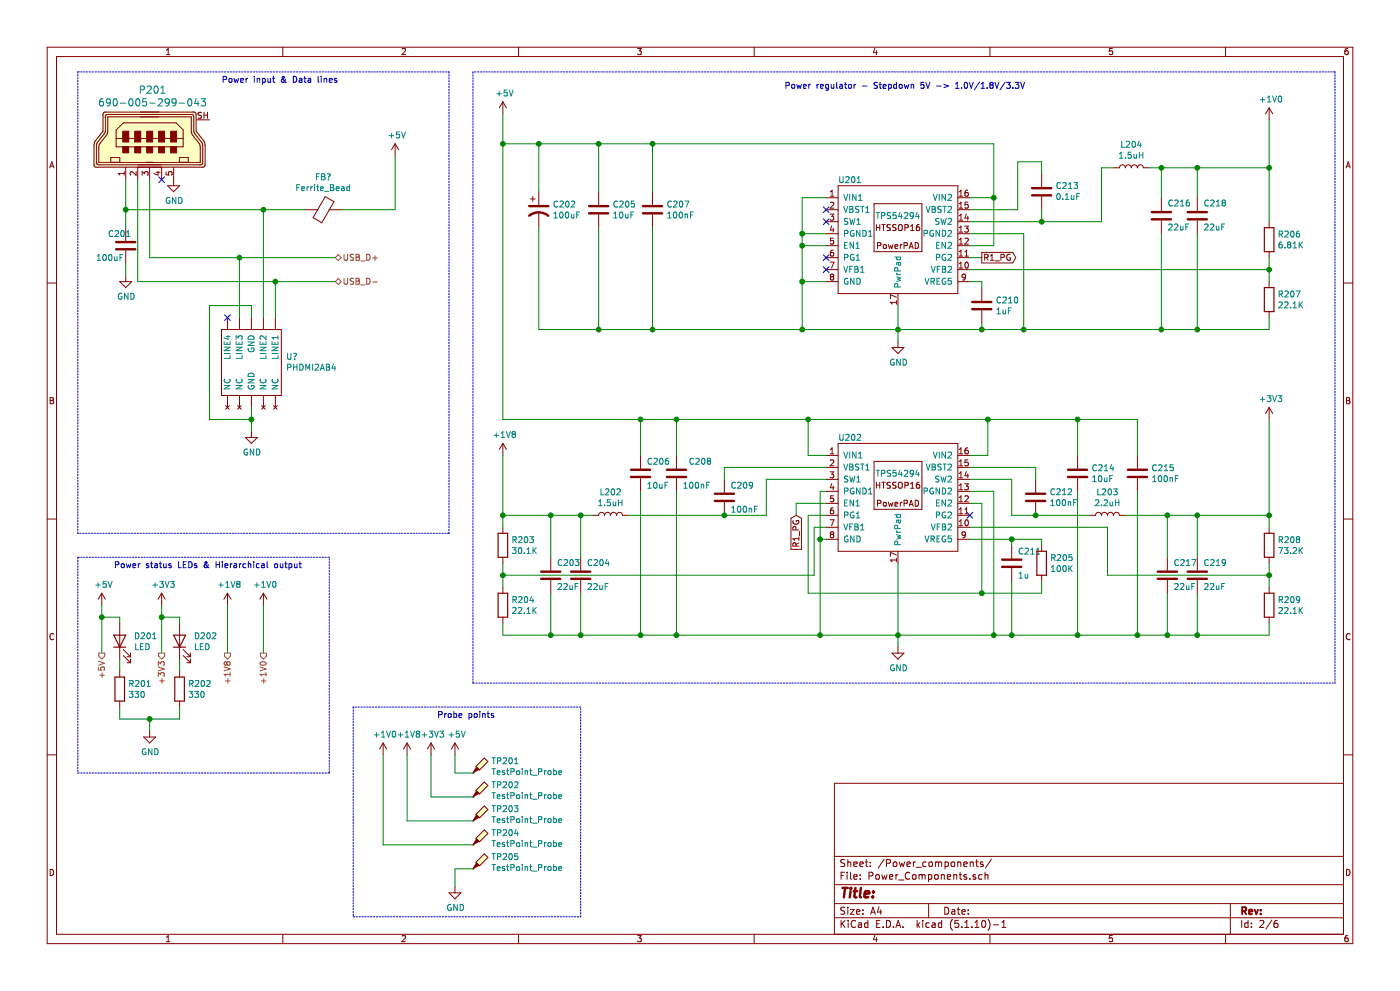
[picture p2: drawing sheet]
EESchema Schematic File Version 4
EELAYER 30 0
EELAYER END
$Descr A4 11693 8268
encoding utf-8
Sheet 2 6
Title ""
Date ""
Rev ""
Comp ""
Comment1 ""
Comment2 ""
Comment3 ""
Comment4 ""
$EndDescr
$Comp
L power:GND #PWR0131
U 1 1
P 1450 1500
F 0 "#PWR0131" H 1450 1250 50  0001 C CNN
F 1 "GND" H 1455 1327 50  0000 C CNN
F 2 "" H 1450 1500 50  0001 C CNN
F 3 "" H 1450 1500 50  0001 C CNN
	1    1450 1500
	1    0    0    -1  
$EndComp
$Comp
L power:+5V #PWR0132
U 1 1
P 3300 1300
F 0 "#PWR0132" H 3300 1150 50  0001 C CNN
F 1 "+5V" H 3315 1473 50  0000 C CNN
F 2 "" H 3300 1300 50  0001 C CNN
F 3 "" H 3300 1300 50  0001 C CNN
	1    3300 1300
	1    0    0    -1  
$EndComp
Wire Wire Line
	2850 1750 3300 1750
Wire Wire Line
	3300 1750 3300 1300
Wire Wire Line
	1050 1500 1050 1750
Wire Wire Line
	1150 1500 1150 2350
Wire Wire Line
	1150 2350 2300 2350
Wire Wire Line
	1250 1500 1250 2150
$Comp
L dk_USB-DVI-HDMI-Connectors:690-005-299-043 P201
U 1 1
P 1950 600
F 0 "P201" V 2098 1275 60  0000 C CNN
F 1 "690-005-299-043" V 2204 1275 60  0000 C CNN
F 2 "digikey-footprints:USB_Mini_B_Female_690-005-299-043" H 2150 800 60  0001 L CNN
F 3 "http://files.edac.net/690-005-299-043.pdf" H 2150 900 60  0001 L CNN
F 4 "151-1206-1-ND" H 2150 1000 60  0001 L CNN "Digi-Key_PN"
F 5 "690-005-299-043" H 2150 1100 60  0001 L CNN "MPN"
F 6 "Connectors, Interconnects" H 2150 1200 60  0001 L CNN "Category"
F 7 "USB, DVI, HDMI Connectors" H 2150 1300 60  0001 L CNN "Family"
F 8 "http://files.edac.net/690-005-299-043.pdf" H 2150 1400 60  0001 L CNN "DK_Datasheet_Link"
F 9 "/product-detail/en/edac-inc/690-005-299-043/151-1206-1-ND/4312192" H 2150 1500 60  0001 L CNN "DK_Detail_Page"
F 10 "CONN RCPT USB2.0 MINI B SMD R/A" H 2150 1600 60  0001 L CNN "Description"
F 11 "EDAC Inc." H 2150 1700 60  0001 L CNN "Manufacturer"
F 12 "Active" H 2150 1800 60  0001 L CNN "Status"
	1    1950 600 
	0    -1   1    0   
$EndComp
Connection ~ 2300 2350
Wire Wire Line
	2300 2350 2800 2350
$Comp
L power:GND #PWR0133
U 1 1
P 2100 3600
F 0 "#PWR0133" H 2100 3350 50  0001 C CNN
F 1 "GND" H 2105 3427 50  0000 C CNN
F 2 "" H 2100 3600 50  0001 C CNN
F 3 "" H 2100 3600 50  0001 C CNN
	1    2100 3600
	1    0    0    -1  
$EndComp
Wire Notes Line
	3750 4450 650  4450
Wire Notes Line
	650  4450 650  600 
Text Notes 1850 700  0    50   ~ 0
Power input & Data lines
Wire Notes Line
	3750 600  3750 4450
Wire Notes Line
	650  600  3750 600 
$Comp
L power:+5V #PWR0134
U 1 1
P 4200 950
F 0 "#PWR0134" H 4200 800 50  0001 C CNN
F 1 "+5V" H 4215 1123 50  0000 C CNN
F 2 "" H 4200 950 50  0001 C CNN
F 3 "" H 4200 950 50  0001 C CNN
	1    4200 950 
	1    0    0    -1  
$EndComp
$Comp
L Device:CP1 C202
U 1 1
P 4500 1750
F 0 "C202" H 4615 1796 50  0000 L CNN
F 1 "100uF" H 4615 1705 50  0000 L CNN
F 2 "" H 4500 1750 50  0001 C CNN
F 3 "~" H 4500 1750 50  0001 C CNN
	1    4500 1750
	1    0    0    -1  
$EndComp
$Comp
L Device:C C205
U 1 1
P 5000 1750
F 0 "C205" H 5115 1796 50  0000 L CNN
F 1 "10uF" H 5115 1705 50  0000 L CNN
F 2 "" H 5038 1600 50  0001 C CNN
F 3 "~" H 5000 1750 50  0001 C CNN
	1    5000 1750
	1    0    0    -1  
$EndComp
$Comp
L Device:C C207
U 1 1
P 5450 1750
F 0 "C207" H 5565 1796 50  0000 L CNN
F 1 "100nF" H 5565 1705 50  0000 L CNN
F 2 "" H 5488 1600 50  0001 C CNN
F 3 "~" H 5450 1750 50  0001 C CNN
	1    5450 1750
	1    0    0    -1  
$EndComp
Wire Wire Line
	4200 950  4200 1200
$Comp
L Device:C C216
U 1 1
P 9700 1800
F 0 "C216" H 9650 1700 50  0000 R CNN
F 1 "22uF" H 9650 1900 50  0000 R CNN
F 2 "" H 9738 1650 50  0001 C CNN
F 3 "~" H 9700 1800 50  0001 C CNN
	1    9700 1800
	-1   0    0    1   
$EndComp
$Comp
L Device:C C218
U 1 1
P 10000 1800
F 0 "C218" H 9950 1700 50  0000 R CNN
F 1 "22uF" H 9950 1900 50  0000 R CNN
F 2 "" H 10038 1650 50  0001 C CNN
F 3 "~" H 10000 1800 50  0001 C CNN
	1    10000 1800
	-1   0    0    1   
$EndComp
$Comp
L power:GND #PWR0135
U 1 1
P 7500 2850
F 0 "#PWR0135" H 7500 2600 50  0001 C CNN
F 1 "GND" H 7505 2677 50  0000 C CNN
F 2 "" H 7500 2850 50  0001 C CNN
F 3 "" H 7500 2850 50  0001 C CNN
	1    7500 2850
	1    0    0    -1  
$EndComp
$Comp
L Device:L L204
U 1 1
P 9450 1400
F 0 "L204" V 9640 1400 50  0000 C CNN
F 1 "1.5uH" V 9549 1400 50  0000 C CNN
F 2 "" H 9450 1400 50  0001 C CNN
F 3 "~" H 9450 1400 50  0001 C CNN
	1    9450 1400
	0    -1   -1   0   
$EndComp
$Comp
L power:+1V0 #PWR0136
U 1 1
P 10600 1000
F 0 "#PWR0136" H 10600 850 50  0001 C CNN
F 1 "+1V0" H 10615 1173 50  0000 C CNN
F 2 "" H 10600 1000 50  0001 C CNN
F 3 "" H 10600 1000 50  0001 C CNN
	1    10600 1000
	1    0    0    -1  
$EndComp
Wire Wire Line
	4200 1200 4500 1200
Wire Wire Line
	4500 2750 5000 2750
Wire Wire Line
	5450 1600 5450 1200
Wire Wire Line
	5000 1600 5000 1200
Connection ~ 5000 1200
Wire Wire Line
	5000 1200 5450 1200
Wire Wire Line
	4500 1600 4500 1200
Connection ~ 4500 1200
Wire Wire Line
	4500 1200 5000 1200
Wire Wire Line
	5000 1900 5000 2750
Connection ~ 5000 2750
Wire Wire Line
	5000 2750 5450 2750
Wire Wire Line
	5450 1900 5450 2750
Connection ~ 5450 2750
Wire Wire Line
	9700 1950 9700 2750
Wire Wire Line
	10000 1950 10000 2750
Wire Wire Line
	10000 2750 9700 2750
Connection ~ 9700 2750
Wire Wire Line
	9600 1400 9700 1400
Wire Wire Line
	9700 1400 9700 1650
Wire Wire Line
	9700 1400 10000 1400
Wire Wire Line
	10000 1400 10000 1650
Connection ~ 9700 1400
Wire Wire Line
	10000 1400 10600 1400
Wire Wire Line
	10600 1400 10600 1000
Connection ~ 10000 1400
Wire Wire Line
	4500 1900 4500 2750
Connection ~ 4200 1200
Text HLabel 2800 2150 2    50   BiDi ~ 0
USB_D+
Text HLabel 2800 2350 2    50   BiDi ~ 0
USB_D-
Wire Notes Line
	3950 600  3950 5700
Wire Notes Line
	3950 5700 11150 5700
Wire Notes Line
	11150 5700 11150 600 
Wire Notes Line
	11150 600  3950 600 
Text Notes 6550 750  0    50   ~ 0
Power regulator - Stepdown 5V -> 1.0V/1.8V/3.3V
$Comp
L power:+5V #PWR0137
U 1 1
P 850 5050
F 0 "#PWR0137" H 850 4900 50  0001 C CNN
F 1 "+5V" H 865 5223 50  0000 C CNN
F 2 "" H 850 5050 50  0001 C CNN
F 3 "" H 850 5050 50  0001 C CNN
	1    850  5050
	1    0    0    -1  
$EndComp
$Comp
L power:+3V3 #PWR0138
U 1 1
P 1350 5050
F 0 "#PWR0138" H 1350 4900 50  0001 C CNN
F 1 "+3V3" H 1365 5223 50  0000 C CNN
F 2 "" H 1350 5050 50  0001 C CNN
F 3 "" H 1350 5050 50  0001 C CNN
	1    1350 5050
	1    0    0    -1  
$EndComp
Text HLabel 850  5450 3    50   Output ~ 0
+5V
Text HLabel 1350 5450 3    50   Output ~ 0
+3V3
Text HLabel 1900 5450 3    50   Output ~ 0
+1V8
Text HLabel 2200 5450 3    50   Output ~ 0
+1V0
Wire Wire Line
	850  5450 850  5150
Wire Wire Line
	1350 5050 1350 5150
$Comp
L Device:LED D201
U 1 1
P 1000 5350
F 0 "D201" V 1039 5232 50  0000 R CNN
F 1 "LED" V 948 5232 50  0000 R CNN
F 2 "" H 1000 5350 50  0001 C CNN
F 3 "~" H 1000 5350 50  0001 C CNN
	1    1000 5350
	0    -1   -1   0   
$EndComp
$Comp
L Device:LED D202
U 1 1
P 1500 5350
F 0 "D202" V 1539 5232 50  0000 R CNN
F 1 "LED" V 1448 5232 50  0000 R CNN
F 2 "" H 1500 5350 50  0001 C CNN
F 3 "~" H 1500 5350 50  0001 C CNN
	1    1500 5350
	0    -1   -1   0   
$EndComp
Wire Wire Line
	2200 5450 2200 5050
Wire Wire Line
	1900 5050 1900 5450
$Comp
L power:+1V0 #PWR0139
U 1 1
P 2200 5050
F 0 "#PWR0139" H 2200 4900 50  0001 C CNN
F 1 "+1V0" H 2215 5223 50  0000 C CNN
F 2 "" H 2200 5050 50  0001 C CNN
F 3 "" H 2200 5050 50  0001 C CNN
	1    2200 5050
	1    0    0    -1  
$EndComp
$Comp
L power:+1V8 #PWR0140
U 1 1
P 1900 5050
F 0 "#PWR0140" H 1900 4900 50  0001 C CNN
F 1 "+1V8" H 1915 5223 50  0000 C CNN
F 2 "" H 1900 5050 50  0001 C CNN
F 3 "" H 1900 5050 50  0001 C CNN
	1    1900 5050
	1    0    0    -1  
$EndComp
Wire Wire Line
	1500 5200 1500 5150
Wire Wire Line
	1500 5150 1350 5150
Connection ~ 1350 5150
Wire Wire Line
	1350 5150 1350 5450
Wire Wire Line
	1000 5200 1000 5150
Wire Wire Line
	1000 5150 850  5150
Connection ~ 850  5150
Wire Wire Line
	850  5150 850  5050
$Comp
L Device:R R201
U 1 1
P 1000 5750
F 0 "R201" H 1070 5796 50  0000 L CNN
F 1 "330" H 1070 5705 50  0000 L CNN
F 2 "" V 930 5750 50  0001 C CNN
F 3 "~" H 1000 5750 50  0001 C CNN
	1    1000 5750
	1    0    0    -1  
$EndComp
$Comp
L Device:R R202
U 1 1
P 1500 5750
F 0 "R202" H 1570 5796 50  0000 L CNN
F 1 "330" H 1570 5705 50  0000 L CNN
F 2 "" V 1430 5750 50  0001 C CNN
F 3 "~" H 1500 5750 50  0001 C CNN
	1    1500 5750
	1    0    0    -1  
$EndComp
$Comp
L power:GND #PWR0141
U 1 1
P 1250 6100
F 0 "#PWR0141" H 1250 5850 50  0001 C CNN
F 1 "GND" H 1255 5927 50  0000 C CNN
F 2 "" H 1250 6100 50  0001 C CNN
F 3 "" H 1250 6100 50  0001 C CNN
	1    1250 6100
	1    0    0    -1  
$EndComp
Wire Wire Line
	1000 5600 1000 5500
Wire Wire Line
	1500 5500 1500 5600
Wire Wire Line
	1500 5900 1500 6000
Wire Wire Line
	1500 6000 1250 6000
Wire Wire Line
	1000 6000 1000 5900
Wire Wire Line
	1250 6100 1250 6000
Connection ~ 1250 6000
Wire Wire Line
	1250 6000 1000 6000
Wire Notes Line
	650  4650 650  6450
Wire Notes Line
	650  6450 2750 6450
Wire Notes Line
	2750 6450 2750 4650
Wire Notes Line
	2750 4650 650  4650
Text Notes 950  4750 0    50   ~ 0
Power status LEDs & Hierarchical output
NoConn ~ 1350 1500
$Comp
L power:GND #PWR0142
U 1 1
P 1050 2300
F 0 "#PWR0142" H 1050 2050 50  0001 C CNN
F 1 "GND" H 1055 2127 50  0000 C CNN
F 2 "" H 1050 2300 50  0001 C CNN
F 3 "" H 1050 2300 50  0001 C CNN
	1    1050 2300
	1    0    0    -1  
$EndComp
$Comp
L Device:C C201
U 1 1
P 1050 2050
F 0 "C201" H 900 2150 50  0000 L CNN
F 1 "100uF" H 800 1950 50  0000 L CNN
F 2 "" H 1088 1900 50  0001 C CNN
F 3 "~" H 1050 2050 50  0001 C CNN
	1    1050 2050
	1    0    0    -1  
$EndComp
Wire Wire Line
	1050 1900 1050 1750
Connection ~ 1050 1750
Wire Wire Line
	1050 2200 1050 2300
$Comp
L power:GND #PWR0143
U 1 1
P 7500 5400
F 0 "#PWR0143" H 7500 5150 50  0001 C CNN
F 1 "GND" H 7505 5227 50  0000 C CNN
F 2 "" H 7500 5400 50  0001 C CNN
F 3 "" H 7500 5400 50  0001 C CNN
	1    7500 5400
	1    0    0    -1  
$EndComp
$Comp
L tdt4295:TPS54294 U202
U 1 1
P 7500 4150
F 0 "U202" H 7100 4650 50  0000 C CNN
F 1 "TPS54294" H 7500 4350 50  0000 C CNN
F 2 "" H 8950 4200 50  0001 C CNN
F 3 "${KIPRJMOD}/docs/datasheets/tps54294.pdf" H 8950 4200 50  0001 C CNN
	1    7500 4150
	1    0    0    -1  
$EndComp
$Comp
L Device:C C206
U 1 1
P 5350 3950
F 0 "C206" H 5400 4050 50  0000 L CNN
F 1 "10uF" H 5400 3850 50  0000 L CNN
F 2 "" H 5388 3800 50  0001 C CNN
F 3 "~" H 5350 3950 50  0001 C CNN
	1    5350 3950
	1    0    0    -1  
$EndComp
$Comp
L Device:C C208
U 1 1
P 5650 3950
F 0 "C208" H 5750 4050 50  0000 L CNN
F 1 "100nF" H 5700 3850 50  0000 L CNN
F 2 "" H 5688 3800 50  0001 C CNN
F 3 "~" H 5650 3950 50  0001 C CNN
	1    5650 3950
	1    0    0    -1  
$EndComp
Wire Wire Line
	4200 3500 5350 3500
Wire Wire Line
	6750 3500 6750 3800
Wire Wire Line
	6750 3800 6900 3800
Wire Wire Line
	4200 1200 4200 3500
Wire Wire Line
	5650 3800 5650 3500
Connection ~ 5650 3500
Wire Wire Line
	5650 3500 6750 3500
Wire Wire Line
	5350 3500 5350 3800
Connection ~ 5350 3500
Wire Wire Line
	5350 3500 5650 3500
Wire Wire Line
	5650 4100 5650 5300
Wire Wire Line
	5650 5300 5350 5300
Wire Wire Line
	5350 5300 5350 4100
Connection ~ 5650 5300
Wire Wire Line
	6750 3500 8250 3500
Wire Wire Line
	8250 3500 8250 3800
Wire Wire Line
	8250 3800 8100 3800
Connection ~ 6750 3500
$Comp
L Device:C C214
U 1 1
P 9000 3950
F 0 "C214" H 9115 3996 50  0000 L CNN
F 1 "10uF" H 9115 3905 50  0000 L CNN
F 2 "" H 9038 3800 50  0001 C CNN
F 3 "~" H 9000 3950 50  0001 C CNN
	1    9000 3950
	1    0    0    -1  
$EndComp
$Comp
L Device:C C215
U 1 1
P 9500 3950
F 0 "C215" H 9615 3996 50  0000 L CNN
F 1 "100nF" H 9615 3905 50  0000 L CNN
F 2 "" H 9538 3800 50  0001 C CNN
F 3 "~" H 9500 3950 50  0001 C CNN
	1    9500 3950
	1    0    0    -1  
$EndComp
Wire Wire Line
	9000 3800 9000 3500
Wire Wire Line
	9000 3500 8250 3500
Connection ~ 8250 3500
Wire Wire Line
	9500 3800 9500 3500
Wire Wire Line
	9500 3500 9000 3500
Connection ~ 9000 3500
Wire Wire Line
	9000 4100 9000 5300
Connection ~ 9000 5300
Wire Wire Line
	9000 5300 9500 5300
Wire Wire Line
	9500 4100 9500 5300
Connection ~ 9500 5300
$Comp
L Device:C C212
U 1 1
P 8650 4150
F 0 "C212" H 8765 4196 50  0000 L CNN
F 1 "100nF" H 8765 4105 50  0000 L CNN
F 2 "" H 8688 4000 50  0001 C CNN
F 3 "~" H 8650 4150 50  0001 C CNN
	1    8650 4150
	1    0    0    -1  
$EndComp
Wire Wire Line
	8650 4000 8650 3900
Wire Wire Line
	8650 3900 8100 3900
Wire Wire Line
	8100 4000 8450 4000
Wire Wire Line
	8450 4000 8450 4300
Wire Wire Line
	8450 4300 8650 4300
$Comp
L Device:L L203
U 1 1
P 9250 4300
F 0 "L203" V 9440 4300 50  0000 C CNN
F 1 "2.2uH" V 9349 4300 50  0000 C CNN
F 2 "" H 9250 4300 50  0001 C CNN
F 3 "~" H 9250 4300 50  0001 C CNN
	1    9250 4300
	0    -1   -1   0   
$EndComp
Wire Wire Line
	9100 4300 8650 4300
Connection ~ 8650 4300
$Comp
L Device:C C217
U 1 1
P 9750 4800
F 0 "C217" H 9700 4700 50  0000 R CNN
F 1 "22uF" H 9700 4900 50  0000 R CNN
F 2 "" H 9788 4650 50  0001 C CNN
F 3 "~" H 9750 4800 50  0001 C CNN
	1    9750 4800
	-1   0    0    1   
$EndComp
$Comp
L Device:C C219
U 1 1
P 10000 4800
F 0 "C219" H 9950 4700 50  0000 R CNN
F 1 "22uF" H 9950 4900 50  0000 R CNN
F 2 "" H 10038 4650 50  0001 C CNN
F 3 "~" H 10000 4800 50  0001 C CNN
	1    10000 4800
	-1   0    0    1   
$EndComp
Wire Wire Line
	9750 4650 9750 4300
Wire Wire Line
	9750 4300 9400 4300
Wire Wire Line
	9750 4300 10000 4300
Wire Wire Line
	10000 4300 10000 4650
Connection ~ 9750 4300
Wire Wire Line
	9750 4950 9750 5300
Wire Wire Line
	9500 5300 9750 5300
Wire Wire Line
	9750 5300 10000 5300
Wire Wire Line
	10000 5300 10000 4950
Connection ~ 9750 5300
Wire Wire Line
	8100 4100 8300 4100
Wire Wire Line
	8300 4100 8300 5300
Connection ~ 8300 5300
$Comp
L Device:R R208
U 1 1
P 10600 4550
F 0 "R208" H 10670 4596 50  0000 L CNN
F 1 "73.2K" H 10670 4505 50  0000 L CNN
F 2 "" V 10530 4550 50  0001 C CNN
F 3 "~" H 10600 4550 50  0001 C CNN
	1    10600 4550
	1    0    0    -1  
$EndComp
$Comp
L Device:R R209
U 1 1
P 10600 5050
F 0 "R209" H 10670 5096 50  0000 L CNN
F 1 "22.1K" H 10670 5005 50  0000 L CNN
F 2 "" V 10530 5050 50  0001 C CNN
F 3 "~" H 10600 5050 50  0001 C CNN
	1    10600 5050
	1    0    0    -1  
$EndComp
Wire Wire Line
	9250 4800 9250 4400
Wire Wire Line
	9250 4400 8100 4400
Wire Wire Line
	10600 4400 10600 4300
Wire Wire Line
	10600 4300 10000 4300
Connection ~ 10000 4300
$Comp
L power:+3V3 #PWR0144
U 1 1
P 10600 3500
F 0 "#PWR0144" H 10600 3350 50  0001 C CNN
F 1 "+3V3" H 10615 3673 50  0000 C CNN
F 2 "" H 10600 3500 50  0001 C CNN
F 3 "" H 10600 3500 50  0001 C CNN
	1    10600 3500
	1    0    0    -1  
$EndComp
Wire Wire Line
	10600 3500 10600 4300
Connection ~ 10600 4300
Wire Wire Line
	8100 4200 8200 4200
Wire Wire Line
	6750 4300 6900 4300
NoConn ~ 8100 4300
Wire Wire Line
	10000 5300 10600 5300
Wire Wire Line
	10600 5300 10600 5200
Connection ~ 10000 5300
Wire Wire Line
	10600 4700 10600 4800
Wire Wire Line
	10600 4800 9250 4800
Connection ~ 10600 4800
Wire Wire Line
	10600 4800 10600 4900
$Comp
L Device:R R205
U 1 1
P 8700 4700
F 0 "R205" H 8770 4746 50  0000 L CNN
F 1 "100K" H 8770 4655 50  0000 L CNN
F 2 "" V 8630 4700 50  0001 C CNN
F 3 "~" H 8700 4700 50  0001 C CNN
	1    8700 4700
	1    0    0    -1  
$EndComp
Wire Wire Line
	8450 4550 8450 4500
Wire Wire Line
	8450 4500 8100 4500
Wire Wire Line
	8450 4500 8700 4500
Wire Wire Line
	8700 4500 8700 4550
Connection ~ 8450 4500
Wire Wire Line
	6750 4300 6750 4950
Wire Wire Line
	8200 4200 8200 4950
Connection ~ 8200 4950
Wire Wire Line
	8200 4950 6750 4950
Wire Wire Line
	8700 4850 8700 4950
Wire Wire Line
	8300 5300 8450 5300
$Comp
L Device:C C211
U 1 1
P 8450 4700
F 0 "C211" H 8500 4800 50  0000 L CNN
F 1 "1u" H 8500 4600 50  0000 L CNN
F 2 "" H 8488 4550 50  0001 C CNN
F 3 "~" H 8450 4700 50  0001 C CNN
	1    8450 4700
	1    0    0    -1  
$EndComp
$Comp
L Device:C C209
U 1 1
P 6050 4150
F 0 "C209" H 6100 4250 50  0000 L CNN
F 1 "100nF" H 6100 4050 50  0000 L CNN
F 2 "" H 6088 4000 50  0001 C CNN
F 3 "~" H 6050 4150 50  0001 C CNN
	1    6050 4150
	1    0    0    -1  
$EndComp
Text GLabel 6650 4300 3    50   Input ~ 0
R1_PG
Wire Wire Line
	6050 3900 6050 4000
Wire Wire Line
	6050 3900 6900 3900
Wire Wire Line
	6900 4000 6400 4000
Wire Wire Line
	6400 4000 6400 4300
Wire Wire Line
	7500 4700 7500 5300
Connection ~ 7500 5300
Wire Wire Line
	7500 5300 8300 5300
Wire Wire Line
	7500 5400 7500 5300
Wire Wire Line
	6650 4300 6650 4200
Wire Wire Line
	6650 4200 6900 4200
Wire Wire Line
	6900 4500 6850 4500
Wire Wire Line
	6850 4500 6850 5300
Connection ~ 6850 5300
Wire Wire Line
	6850 5300 7500 5300
Wire Wire Line
	6050 4300 6400 4300
$Comp
L Device:L L202
U 1 1
P 5100 4300
F 0 "L202" V 5290 4300 50  0000 C CNN
F 1 "1.5uH" V 5199 4300 50  0000 C CNN
F 2 "" H 5100 4300 50  0001 C CNN
F 3 "~" H 5100 4300 50  0001 C CNN
	1    5100 4300
	0    -1   -1   0   
$EndComp
Wire Wire Line
	5250 4300 6050 4300
Connection ~ 6050 4300
$Comp
L power:+1V8 #PWR0145
U 1 1
P 4200 3800
F 0 "#PWR0145" H 4200 3650 50  0001 C CNN
F 1 "+1V8" H 4215 3973 50  0000 C CNN
F 2 "" H 4200 3800 50  0001 C CNN
F 3 "" H 4200 3800 50  0001 C CNN
	1    4200 3800
	1    0    0    -1  
$EndComp
Wire Wire Line
	4200 3800 4200 4300
$Comp
L Device:C C204
U 1 1
P 4850 4800
F 0 "C204" H 4800 4700 50  0000 R CNN
F 1 "22uF" H 4800 4900 50  0000 R CNN
F 2 "" H 4888 4650 50  0001 C CNN
F 3 "~" H 4850 4800 50  0001 C CNN
	1    4850 4800
	-1   0    0    1   
$EndComp
$Comp
L Device:C C203
U 1 1
P 4600 4800
F 0 "C203" H 4550 4700 50  0000 R CNN
F 1 "22uF" H 4550 4900 50  0000 R CNN
F 2 "" H 4638 4650 50  0001 C CNN
F 3 "~" H 4600 4800 50  0001 C CNN
	1    4600 4800
	-1   0    0    1   
$EndComp
Wire Wire Line
	4600 4650 4600 4300
Connection ~ 4600 4300
Wire Wire Line
	4600 4300 4850 4300
Wire Wire Line
	4850 4300 4850 4650
Connection ~ 4850 4300
Wire Wire Line
	4850 4300 4950 4300
Wire Wire Line
	4850 4950 4850 5300
Wire Wire Line
	4850 5300 5350 5300
Connection ~ 5350 5300
Wire Wire Line
	4850 5300 4600 5300
Wire Wire Line
	4600 5300 4600 4950
Connection ~ 4850 5300
$Comp
L Device:R R203
U 1 1
P 4200 4550
F 0 "R203" H 4270 4596 50  0000 L CNN
F 1 "30.1K" H 4270 4505 50  0000 L CNN
F 2 "" V 4130 4550 50  0001 C CNN
F 3 "~" H 4200 4550 50  0001 C CNN
	1    4200 4550
	1    0    0    -1  
$EndComp
$Comp
L Device:R R204
U 1 1
P 4200 5050
F 0 "R204" H 4270 5096 50  0000 L CNN
F 1 "22.1K" H 4270 5005 50  0000 L CNN
F 2 "" V 4130 5050 50  0001 C CNN
F 3 "~" H 4200 5050 50  0001 C CNN
	1    4200 5050
	1    0    0    -1  
$EndComp
Wire Wire Line
	4200 4900 4200 4800
Wire Wire Line
	4200 4400 4200 4300
Connection ~ 4200 4300
Wire Wire Line
	4200 4300 4600 4300
Wire Wire Line
	4200 5200 4200 5300
Wire Wire Line
	4200 5300 4600 5300
Connection ~ 4600 5300
Wire Wire Line
	4200 4800 6800 4800
Wire Wire Line
	6800 4800 6800 4400
Wire Wire Line
	6800 4400 6900 4400
Connection ~ 4200 4800
Wire Wire Line
	4200 4800 4200 4700
Wire Wire Line
	8200 4950 8700 4950
Wire Wire Line
	8450 4850 8450 5300
Connection ~ 8450 5300
Wire Wire Line
	8450 5300 9000 5300
Wire Wire Line
	6850 4100 6850 4500
Wire Wire Line
	6850 4100 6900 4100
Connection ~ 6850 4500
Wire Wire Line
	5650 5300 6850 5300
$Comp
L tdt4295:TPS54294 U201
U 1 1
P 7500 2000
F 0 "U201" H 7100 2500 50  0000 C CNN
F 1 "TPS54294" H 7500 2200 50  0000 C CNN
F 2 "" H 8950 2050 50  0001 C CNN
F 3 "${KIPRJMOD}/docs/datasheets/tps54294.pdf" H 8950 2050 50  0001 C CNN
	1    7500 2000
	1    0    0    -1  
$EndComp
Connection ~ 5450 1200
Wire Wire Line
	8100 1950 8550 1950
Wire Wire Line
	8550 1950 8550 2750
Connection ~ 8550 2750
Wire Wire Line
	8550 2750 9700 2750
Wire Wire Line
	6900 2350 6700 2350
Wire Wire Line
	6700 2350 6700 2750
Connection ~ 6700 2750
Wire Wire Line
	7500 2550 7500 2750
Connection ~ 7500 2750
Wire Wire Line
	7500 2750 8200 2750
Wire Wire Line
	6700 2750 7500 2750
Wire Wire Line
	7500 2850 7500 2750
Wire Wire Line
	8300 1200 8300 1650
Wire Wire Line
	8300 1650 8100 1650
Wire Wire Line
	5450 1200 8300 1200
Text GLabel 8200 2150 2    50   Output ~ 0
R1_PG
Wire Wire Line
	8200 2150 8100 2150
NoConn ~ 6900 2150
NoConn ~ 6900 1750
NoConn ~ 6900 1850
NoConn ~ 6900 2250
Wire Wire Line
	6900 1950 6700 1950
Wire Wire Line
	6700 1950 6700 2050
Connection ~ 6700 2350
Wire Wire Line
	6900 2050 6700 2050
Connection ~ 6700 2050
Wire Wire Line
	6700 2050 6700 2350
Wire Wire Line
	9200 1850 9200 1400
Wire Wire Line
	9200 1400 9300 1400
Wire Wire Line
	8100 1750 8500 1750
Wire Wire Line
	8500 1750 8500 1350
Wire Wire Line
	8500 1350 8700 1350
$Comp
L Device:C C213
U 1 1
P 8700 1600
F 0 "C213" H 8585 1554 50  0000 R CNN
F 1 "0.1uF" H 8585 1645 50  0000 R CNN
F 2 "" H 8738 1450 50  0001 C CNN
F 3 "~" H 8700 1600 50  0001 C CNN
	1    8700 1600
	-1   0    0    1   
$EndComp
Wire Wire Line
	8100 1850 8700 1850
Wire Wire Line
	8700 1450 8700 1350
Wire Wire Line
	8700 1750 8700 1850
Connection ~ 8700 1850
Wire Wire Line
	8700 1850 9200 1850
Wire Wire Line
	8300 1650 8300 2050
Wire Wire Line
	8300 2050 8100 2050
Connection ~ 8300 1650
$Comp
L Device:C C210
U 1 1
P 8200 2550
F 0 "C210" H 8315 2596 50  0000 L CNN
F 1 "1uF" H 8315 2505 50  0000 L CNN
F 2 "" H 8238 2400 50  0001 C CNN
F 3 "~" H 8200 2550 50  0001 C CNN
	1    8200 2550
	1    0    0    -1  
$EndComp
Wire Wire Line
	8200 2400 8200 2350
Wire Wire Line
	8200 2350 8100 2350
Wire Wire Line
	8200 2700 8200 2750
Connection ~ 8200 2750
Wire Wire Line
	8200 2750 8550 2750
$Comp
L Device:R R206
U 1 1
P 10600 2000
F 0 "R206" H 10670 2046 50  0000 L CNN
F 1 "6.81K" H 10670 1955 50  0000 L CNN
F 2 "" V 10530 2000 50  0001 C CNN
F 3 "~" H 10600 2000 50  0001 C CNN
	1    10600 2000
	1    0    0    -1  
$EndComp
$Comp
L Device:R R207
U 1 1
P 10600 2500
F 0 "R207" H 10670 2546 50  0000 L CNN
F 1 "22.1K" H 10670 2455 50  0000 L CNN
F 2 "" V 10530 2500 50  0001 C CNN
F 3 "~" H 10600 2500 50  0001 C CNN
	1    10600 2500
	1    0    0    -1  
$EndComp
Wire Wire Line
	10600 2250 8100 2250
Wire Wire Line
	10600 2250 10600 2150
Wire Wire Line
	10600 2250 10600 2350
Connection ~ 10600 2250
Wire Wire Line
	10000 2750 10600 2750
Wire Wire Line
	10600 2750 10600 2650
Connection ~ 10000 2750
Wire Wire Line
	10600 1850 10600 1400
Connection ~ 10600 1400
Wire Wire Line
	5450 2750 6700 2750
Wire Wire Line
	6900 1650 6700 1650
Wire Wire Line
	6700 1650 6700 1950
Connection ~ 6700 1950
$Comp
L Connector:TestPoint_Probe TP201
U 1 1
P 3950 6450
F 0 "TP201" H 4103 6551 50  0000 L CNN
F 1 "TestPoint_Probe" H 4103 6460 50  0000 L CNN
F 2 "" H 4150 6450 50  0001 C CNN
F 3 "~" H 4150 6450 50  0001 C CNN
	1    3950 6450
	1    0    0    -1  
$EndComp
$Comp
L Connector:TestPoint_Probe TP202
U 1 1
P 3950 6650
F 0 "TP202" H 4103 6751 50  0000 L CNN
F 1 "TestPoint_Probe" H 4103 6660 50  0000 L CNN
F 2 "" H 4150 6650 50  0001 C CNN
F 3 "~" H 4150 6650 50  0001 C CNN
	1    3950 6650
	1    0    0    -1  
$EndComp
$Comp
L Connector:TestPoint_Probe TP203
U 1 1
P 3950 6850
F 0 "TP203" H 4103 6951 50  0000 L CNN
F 1 "TestPoint_Probe" H 4103 6860 50  0000 L CNN
F 2 "" H 4150 6850 50  0001 C CNN
F 3 "~" H 4150 6850 50  0001 C CNN
	1    3950 6850
	1    0    0    -1  
$EndComp
$Comp
L Connector:TestPoint_Probe TP204
U 1 1
P 3950 7050
F 0 "TP204" H 4103 7151 50  0000 L CNN
F 1 "TestPoint_Probe" H 4103 7060 50  0000 L CNN
F 2 "" H 4150 7050 50  0001 C CNN
F 3 "~" H 4150 7050 50  0001 C CNN
	1    3950 7050
	1    0    0    -1  
$EndComp
$Comp
L Connector:TestPoint_Probe TP205
U 1 1
P 3950 7250
F 0 "TP205" H 4103 7351 50  0000 L CNN
F 1 "TestPoint_Probe" H 4103 7260 50  0000 L CNN
F 2 "" H 4150 7250 50  0001 C CNN
F 3 "~" H 4150 7250 50  0001 C CNN
	1    3950 7250
	1    0    0    -1  
$EndComp
$Comp
L power:+5V #PWR0146
U 1 1
P 3800 6300
F 0 "#PWR0146" H 3800 6150 50  0001 C CNN
F 1 "+5V" H 3815 6473 50  0000 C CNN
F 2 "" H 3800 6300 50  0001 C CNN
F 3 "" H 3800 6300 50  0001 C CNN
	1    3800 6300
	1    0    0    -1  
$EndComp
Wire Wire Line
	3800 6300 3800 6450
Wire Wire Line
	3800 6450 3950 6450
$Comp
L power:+3V3 #PWR0147
U 1 1
P 3600 6300
F 0 "#PWR0147" H 3600 6150 50  0001 C CNN
F 1 "+3V3" H 3615 6473 50  0000 C CNN
F 2 "" H 3600 6300 50  0001 C CNN
F 3 "" H 3600 6300 50  0001 C CNN
	1    3600 6300
	1    0    0    -1  
$EndComp
Wire Wire Line
	3600 6300 3600 6650
Wire Wire Line
	3600 6650 3950 6650
$Comp
L power:+1V8 #PWR0148
U 1 1
P 3400 6300
F 0 "#PWR0148" H 3400 6150 50  0001 C CNN
F 1 "+1V8" H 3415 6473 50  0000 C CNN
F 2 "" H 3400 6300 50  0001 C CNN
F 3 "" H 3400 6300 50  0001 C CNN
	1    3400 6300
	1    0    0    -1  
$EndComp
Wire Wire Line
	3400 6300 3400 6850
Wire Wire Line
	3400 6850 3950 6850
$Comp
L power:+1V0 #PWR0149
U 1 1
P 3200 6300
F 0 "#PWR0149" H 3200 6150 50  0001 C CNN
F 1 "+1V0" H 3215 6473 50  0000 C CNN
F 2 "" H 3200 6300 50  0001 C CNN
F 3 "" H 3200 6300 50  0001 C CNN
	1    3200 6300
	1    0    0    -1  
$EndComp
Wire Wire Line
	3200 6300 3200 7050
Wire Wire Line
	3200 7050 3950 7050
$Comp
L power:GND #PWR0150
U 1 1
P 3800 7400
F 0 "#PWR0150" H 3800 7150 50  0001 C CNN
F 1 "GND" H 3805 7227 50  0000 C CNN
F 2 "" H 3800 7400 50  0001 C CNN
F 3 "" H 3800 7400 50  0001 C CNN
	1    3800 7400
	1    0    0    -1  
$EndComp
Wire Wire Line
	3800 7400 3800 7250
Wire Wire Line
	3800 7250 3950 7250
Wire Notes Line
	2950 5900 2950 7650
Wire Notes Line
	2950 7650 4850 7650
Wire Notes Line
	4850 7650 4850 5900
Wire Notes Line
	4850 5900 2950 5900
Text Notes 3650 6000 0    50   ~ 0
Probe points
$Comp
L Device:Ferrite_Bead FB?
U 1 1
P 2700 1750
F 0 "FB?" V 2426 1750 50  0000 C CNN
F 1 "Ferrite_Bead" V 2517 1750 50  0000 C CNN
F 2 "" V 2630 1750 50  0001 C CNN
F 3 "~" H 2700 1750 50  0001 C CNN
	1    2700 1750
	0    1    1    0   
$EndComp
$Comp
L tdt4295:PHDMI2AB4 U?
U 1 1
P 2150 3050
F 0 "U?" H 1912 2979 50  0000 R CNN
F 1 "PHDMI2AB4" H 1912 3070 50  0000 R CNN
F 2 "tdt4295:DFN2510A-10" H 2150 2950 50  0001 C CNN
F 3 "https://www.google.com/url?sa=t&rct=j&q=&esrc=s&source=web&cd=&ved=2ahUKEwjq-uC3upjzAhUSmYsKHV0iBjEQFnoECAQQAQ&url=https%3A%2F%2Fassets.nexperia.com%2Fdocuments%2Fdata-sheet%2FPHDMI2AB4.pdf&usg=AOvVaw2t6nU9jF_TXAIowSn_9t4X" H 2150 2950 50  0001 C CNN
	1    2150 3050
	-1   0    0    1   
$EndComp
Wire Wire Line
	2100 3400 2100 3500
Wire Wire Line
	2100 3500 1750 3500
Wire Wire Line
	1750 3500 1750 2550
Wire Wire Line
	1750 2550 2100 2550
Wire Wire Line
	2100 2550 2100 2650
Connection ~ 2100 3500
Wire Wire Line
	2100 3500 2100 3600
Wire Wire Line
	2300 2350 2300 2650
Wire Wire Line
	1050 1750 2200 1750
Wire Wire Line
	2200 1750 2200 2650
Connection ~ 2200 1750
Wire Wire Line
	2200 1750 2550 1750
Wire Wire Line
	1250 2150 2000 2150
Wire Wire Line
	2000 2150 2000 2650
Connection ~ 2000 2150
Wire Wire Line
	2000 2150 2800 2150
NoConn ~ 1900 2650
$EndSCHEMATC
